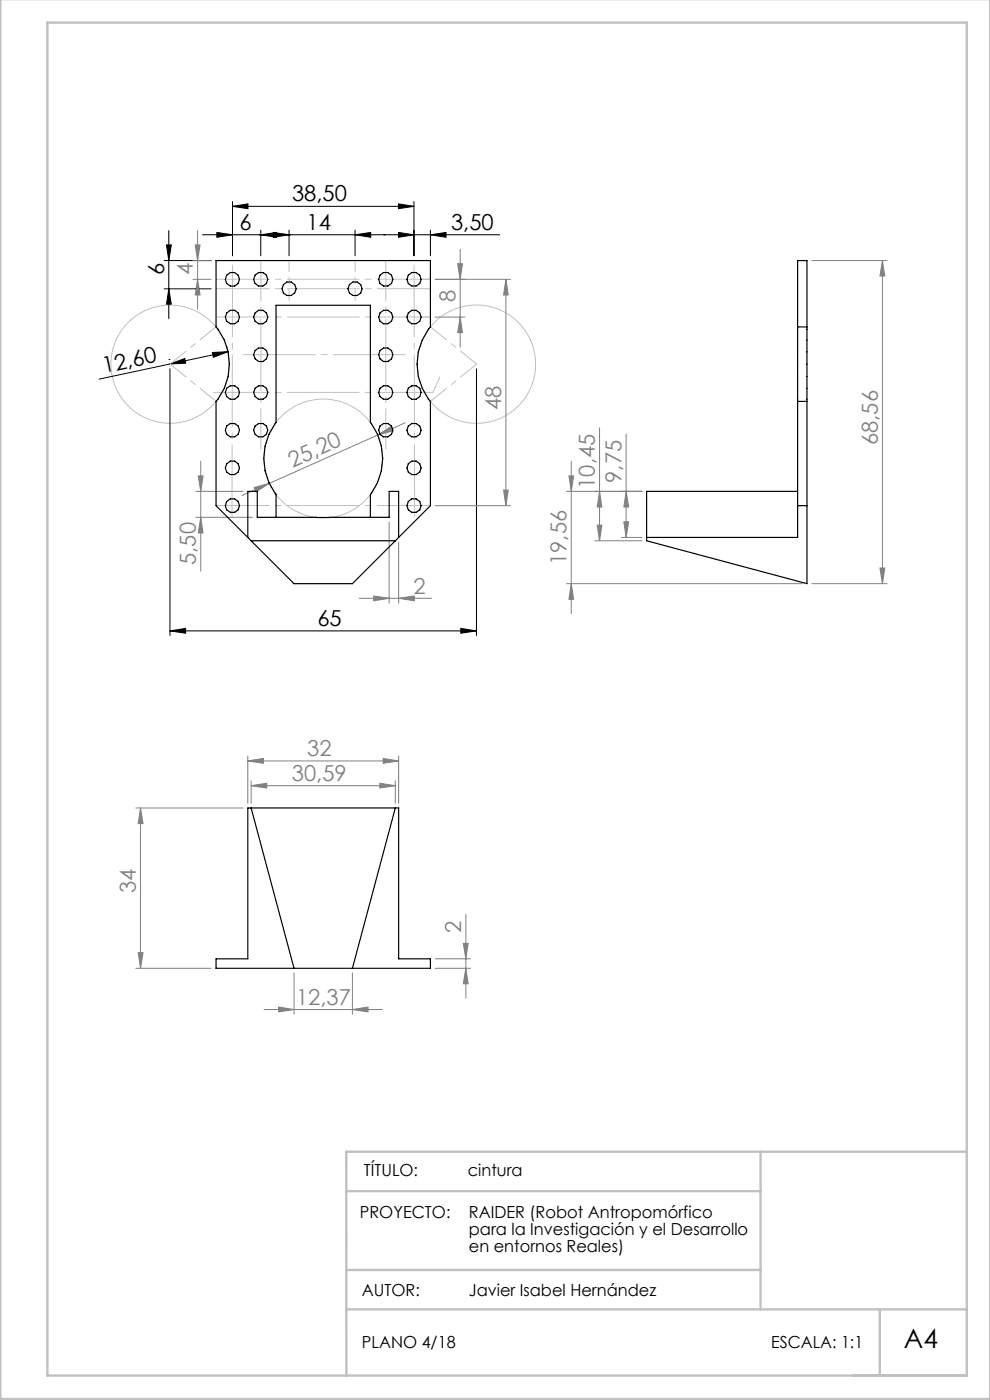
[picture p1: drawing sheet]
<svg xmlns="http://www.w3.org/2000/svg" width="210mm" height="297mm" viewBox="0 0 210 297" stroke-linecap="round" stroke-linejoin="round" font-family="sans-serif">
<g fill="none" stroke="#000" stroke-width=".21">
<path d="M34.8 55.3h10M35.3 52h1l-.5 3.3zM35.8 48.9v18.7M43 49.8h63M46 49.3l3.3 .5-3.3 .5zM49.3 43.8l3.3-.6v1.1zM49.3 42.8v11.5M49.3 43.8h38.5M55.3 49.8l3.3-.5v1zM55.3 48.8v5.5M58 49.3l3.3 .5-3.3 .5zM61.3 48.8v5.5"/>
<path d="M75.3 49.8l3.3-.5v1zM75.3 48.8v5.5M84.5 43.2l3.3 .6-3.3 .5zM84.5 49.3l3.3 .5-3.3 .5zM87.8 42.8v11.5M91.3 49.8l3.3-.5v1zM91.3 48.8v5.5M34.8 61.3h10M35.8 61.3l.5 3.3h-1zM35.8 76.3h.1M36.1 77.2l3.1-1.1 .2 .9zM36.1 78.2v56.6"/>
<path d="M45 74.8l3.4-.2-3.1 1.2zM48.2 73.6v.1M48.4 74.6l-27.4 5.8M101.1 78.2v56.6M36.1 133.8l3.3-.5v1zM36.1 133.8h65M97.8 133.3l3.3 .5-3.3 .5z"/>
</g>
<g fill="none" stroke="#808080" stroke-width=".21">
<path d="M40.9 59.3h3.9M40.9 55.3h3.9M41.4 52h1l-.5 3.3zM41.9 48.9v16.7M41.9 59.3l.5 3.3h-1zM92.3 59.3h16M97.1 55.9h1l-.5 3.4zM97.6 52.9v20.7M107.3 59.3l.5 3.3h-1zM107.3 59.3v48M172.2 55.3h16M187.2 55.3l.5 3.3h-1z"/>
<path d="M187.2 55.3v68.5M92.3 67.3h6.3M97.6 67.3l.5 3.3h-1zM42.6 97.9v23.3M80.2 92.3l2.7-1.8 .5 .9zM80.5 93.1v.1M85.9 89.7l-34.6 15.4M121.2 97.9v32.3M127.2 90.8v23.9M132.8 92.1v21.9M41.6 109.7h12M41.6 104.2h10"/>
<path d="M42.1 101h1l-.5 3.2zM42.6 109.7l.5 3.4h-1zM53.9 103.4l3.2-.9-2.8 1.8zM57.5 103.3v.2M82.5 110.8v17.1M84.6 115v12.9M92.3 107.3h16M106.8 104h1l-.5 3.3zM120.2 104.2h16M120.7 101h1l-.5 3.2zM126.2 114.7h10M126.7 111.4h1l-.5 3.3z"/>
<path d="M127.2 104.2l.5 3.4h-1zM131.8 114h4.4M132.3 110.7h1l-.5 3.3zM132.8 104.2l.5 3.4h-1zM76.2 126.9h15.4M79.3 126.4l3.2 .5-3.2 .6zM84.6 126.9l3.3-.5v1.1zM120.2 123.8h50M121.2 123.8l.5 3.3h-1zM172.2 123.8h16M186.7 120.5h1l-.5 3.3zM28.8 171.4h22.8"/>
<path d="M29.8 171.4l.5 3.3h-1zM29.8 171.4v34M52.6 161.4l3.3-.5v1zM52.6 160.4v10M52.6 161.4h32M53.3 166.7l3.3-.5v1zM53.3 165.7v4.7M53.3 166.7h30.6M80.6 166.2l3.3 .5-3.3 .5zM81.3 160.9l3.3 .5-3.3 .5zM83.9 165.7v4.7M84.6 160.4v10"/>
<path d="M98.8 194v17.8M28.8 205.4h16M29.3 202.1h1l-.5 3.3zM56 214.2h25.1M59.1 213.6l3.3 .6-3.3 .5zM62.4 206.4v8.8M74.8 214.2l3.3-.6v1.1zM74.8 206.4v8.8M92.3 205.4h7.5M92.3 203.4h7.5M98.3 200.1h1l-.5 3.3zM98.8 205.4l.5 3.3h-1z"/>
</g>
<g fill="none" stroke="#c0c0c0" stroke-width=".21">
<path d="M89.3 59.3h2M89.3 67.3h2M93.3 80l-1.5 3.3"/>
<circle cx="36.1" cy="77.3" r="12.5"/>
<circle cx="101.1" cy="77.2" r="12.5"/>
<circle cx="68.6" cy="97.3" r="12.6"/>
</g>
<path d="M36.1 77.2l9.7-7.9M36.1 77.2l9.7 7.9M101.1 77.2l-9.8-7.9M101.1 77.2l-9.8 7.9" fill="none" stroke="#c0c0c0" stroke-width=".21" stroke-dasharray="15.2 1.3 1.3 1.3" stroke-dashoffset="10.9"/>
<path d="M49.3 55.2l-.1 55.4M87.8 55.2l.2 55.4" fill="none" stroke="#c0c0c0" stroke-width=".21" stroke-dasharray="15.2 1.3 1.3 1.3" stroke-dashoffset="-1"/>
<path d="M55.3 55.2v40.1M81.8 55.2v40.1" fill="none" stroke="#c0c0c0" stroke-width=".21" stroke-dasharray="15.2 1.3 1.3 1.3" stroke-dashoffset="6.6"/>
<path d="M91.3 59.2h-45.5M45.8 61.2h45.5M91.3 67.2h-45.5M91.3 107.2h-45.5" fill="none" stroke="#c0c0c0" stroke-width=".21" stroke-dasharray="15.2 1.3 1.3 1.3" stroke-dashoffset="3.9"/>
<path d="M61.3 55.2v8.6M75.3 55.2v8.6" fill="none" stroke="#c0c0c0" stroke-width=".21" stroke-dasharray="15.2 1.3 1.3 1.3" stroke-dashoffset="12.9"/>
<path d="M86.3 75.2h-35" fill="none" stroke="#c0c0c0" stroke-width=".21" stroke-dasharray="15.2 1.3 1.3 1.3" stroke-dashoffset="-.4"/>
<path d="M91.9 83.2h-46.6" fill="none" stroke="#c0c0c0" stroke-width=".21" stroke-dasharray="15.2 1.3 1.3 1.3" stroke-dashoffset="3.4"/>
<path d="M.1 -.1v296.9h209.9v-296.9M10.1 4.8h195v287h-195zM73.4 252.7h87.9M161.3 244.3v33.5M205.1 244.3h-131.7l.1 47.6M73.4 277.8h131.7M73.4 269.4h87.9M186.6 277.8v14" fill="none" stroke="#c0c0c0" stroke-width=".5"/>
<g fill="#000">
<path d="M49.3 43.8l3.3-.6v1.1zM84.5 43.2l3.3 .6-3.3 .5zM46 49.3l3.3 .5-3.3 .5zM55.3 49.8l3.3-.5v1zM58 49.3l3.3 .5-3.3 .5zM75.3 49.8l3.3-.5v1zM84.5 49.3l3.3 .5-3.3 .5zM91.3 49.8l3.3-.5v1z"/>
<path d="M35.8 61.3l.5 3.3h-1zM35.3 52h1l-.5 3.3z"/>
<path d="M36.1 77.2l3.1-1.1 .2 .9zM45 74.8l3.4-.2-3.1 1.2z"/>
<path d="M36.1 133.8l3.3-.5v1zM97.8 133.3l3.3 .5-3.3 .5z"/>
</g>
<g fill="#808080">
<path d="M41.9 59.3l.5 3.3h-1zM41.4 52h1l-.5 3.3z"/>
<path d="M97.1 55.9h1l-.5 3.4zM97.6 67.3l.5 3.3h-1zM107.3 59.3l.5 3.3h-1zM106.8 104h1l-.5 3.3z"/>
<path d="M79.3 126.4l3.2 .5-3.2 .6zM84.6 126.9l3.3-.5v1.1z"/>
<path d="M53.9 103.4l3.2-.9-2.8 1.8zM80.2 92.3l2.7-1.8 .5 .9z"/>
<path d="M186.7 120.5h1l-.5 3.3zM187.2 55.3l.5 3.3h-1z"/>
<path d="M42.6 109.7l.5 3.4h-1zM42.1 101h1l-.5 3.2z"/>
<path d="M120.7 101h1l-.5 3.2zM121.2 123.8l.5 3.3h-1zM132.8 104.2l.5 3.4h-1zM132.3 110.7h1l-.5 3.3zM29.8 171.4l.5 3.3h-1zM29.3 202.1h1l-.5 3.3zM98.3 200.1h1l-.5 3.3zM98.8 205.4l.5 3.3h-1z"/>
<path d="M127.2 104.2l.5 3.4h-1zM126.7 111.4h1l-.5 3.3z"/>
<path d="M53.3 166.7l3.3-.5v1zM80.6 166.2l3.3 .5-3.3 .5z"/>
<path d="M59.1 213.6l3.3 .6-3.3 .5zM74.8 214.2l3.3-.6v1.1z"/>
<path d="M52.6 161.4l3.3-.5v1zM81.3 160.9l3.3 .5-3.3 .5z"/>
</g>
<g fill="none" stroke="#000" stroke-width=".25">
<path d="M45.8 55.3h45.5v14.1a12.5 12.5 0 0 0 0 15.8v22.1l-16.5 16.5h-12.4l-16.6-16.5v-22.1a12.5 12.5 0 0 0 0-15.8zM169.2 69.4h2M169.2 85.2h2M52.6 114v-9.8h2v5.5l12.6 .1 15.3-.1v-5.5h2.1v9.8M53.3 114.7h30.6M58.6 109.7v-4.8a12.4 12.4 0 0 1 0-15.3v-24.8h20v24.8a12.4 12.4 0 0 1 0 15.3v4.8M169.2 104.2h-32v10.5l34 9.1v-68.5h-2v58.7h-32M169.2 107.3h2M52.6 171.4h32v32h6.7v2h-45.5v-2h6.8zM53.3 171.4l9.1 34M83.9 171.4l-9.1 34"/>
<circle cx="49.3" cy="59.2" r="1.5"/>
<circle cx="55.3" cy="59.2" r="1.5"/>
<circle cx="81.8" cy="59.2" r="1.5"/>
<circle cx="87.8" cy="59.3" r="1.51"/>
<circle cx="49.3" cy="67.3" r="1.5"/>
<circle cx="55.3" cy="67.3" r="1.5"/>
<circle cx="55.3" cy="75.3" r="1.51"/>
<circle cx="61.3" cy="61.3" r="1.5"/>
<circle cx="75.3" cy="61.3" r="1.5"/>
<circle cx="81.8" cy="75.3" r="1.5"/>
<circle cx="81.8" cy="67.3" r="1.5"/>
<circle cx="87.8" cy="67.3" r="1.51"/>
<circle cx="49.3" cy="91.3" r="1.5"/>
<circle cx="49.3" cy="83.3" r="1.5"/>
<circle cx="49.3" cy="99.3" r="1.5"/>
<circle cx="55.3" cy="83.3" r="1.51"/>
<circle cx="55.3" cy="91.3" r="1.48"/>
<circle cx="81.8" cy="83.3" r="1.5"/>
<circle cx="81.8" cy="91.3" r="1.49"/>
<circle cx="87.8" cy="99.3" r="1.5"/>
<circle cx="87.8" cy="83.3" r="1.5"/>
<circle cx="87.8" cy="91.3" r="1.49"/>
<circle cx="49.3" cy="107.3" r="1.5"/>
<circle cx="87.8" cy="107.3" r="1.51"/>
</g>
<text font-size="5.6" x="191.7" y="286">A4</text>
<g font-size="4.7">
<text x="62" y="42.7">38,50</text>
<text x="50.8" y="48.8">6</text>
<text x="65" y="48.8">14</text>
<text x="95.7" y="48.8">3,50</text>
<text x="34.8" y="58.4" transform="rotate(-90 34.8 58.4)">6</text>
<text x="22.1" y="79.1" transform="rotate(-12 22.1 79.1)">12,60</text>
<text x="67.3" y="132.8">65</text>
</g>
<g font-size="4.7" fill="#808080">
<text x="40.9" y="58.4" transform="rotate(-90 40.9 58.4)">4</text>
<text x="96.6" y="64.1" transform="rotate(-90 96.6 64.1)">8</text>
<text x="106.3" y="87.1" transform="rotate(-90 106.3 87.1)">48</text>
<text x="186.2" y="94.4" transform="rotate(-90 186.2 94.4)">68,56</text>
<text x="62" y="99.2" transform="rotate(-24 62 99.2)">25,20</text>
<text x="126.2" y="103.7" transform="rotate(-90 126.2 103.7)">10,45</text>
<text x="131.8" y="102.4" transform="rotate(-90 131.8 102.4)">9,75</text>
<text x="41.6" y="119.9" transform="rotate(-90 41.6 119.9)">5,50</text>
<text x="120.2" y="119.8" transform="rotate(-90 120.2 119.8)">19,56</text>
<text x="87.7" y="125.9">2</text>
<text x="65.2" y="160.4">32</text>
<text x="61.9" y="165.6">30,59</text>
<text x="28.8" y="189.4" transform="rotate(-90 28.8 189.4)">34</text>
<text x="97.8" y="197.8" transform="rotate(-90 97.8 197.8)">2</text>
<text x="62.8" y="213.1">12,37</text>
</g>
<g font-size="3.5">
<text x="77.2" y="249.5">TÍTULO:</text>
<text x="99.2" y="249.5">cintura</text>
<text x="76.3" y="258.4">PROYECTO:</text>
<text x="99.5" y="258.4">RAIDER (Robot Antropomórfico</text>
<text x="99.5" y="262">para la Investigación y el Desarrollo</text>
<text x="99.5" y="265.5">en entornos Reales)</text>
<text x="76.8" y="274.9">AUTOR:</text>
<text x="99.5" y="274.9">Javier Isabel Hernández</text>
<text x="76.8" y="286">PLANO 4/18</text>
<text x="163.6" y="286">ESCALA: 1:1</text>
</g>
</svg>
